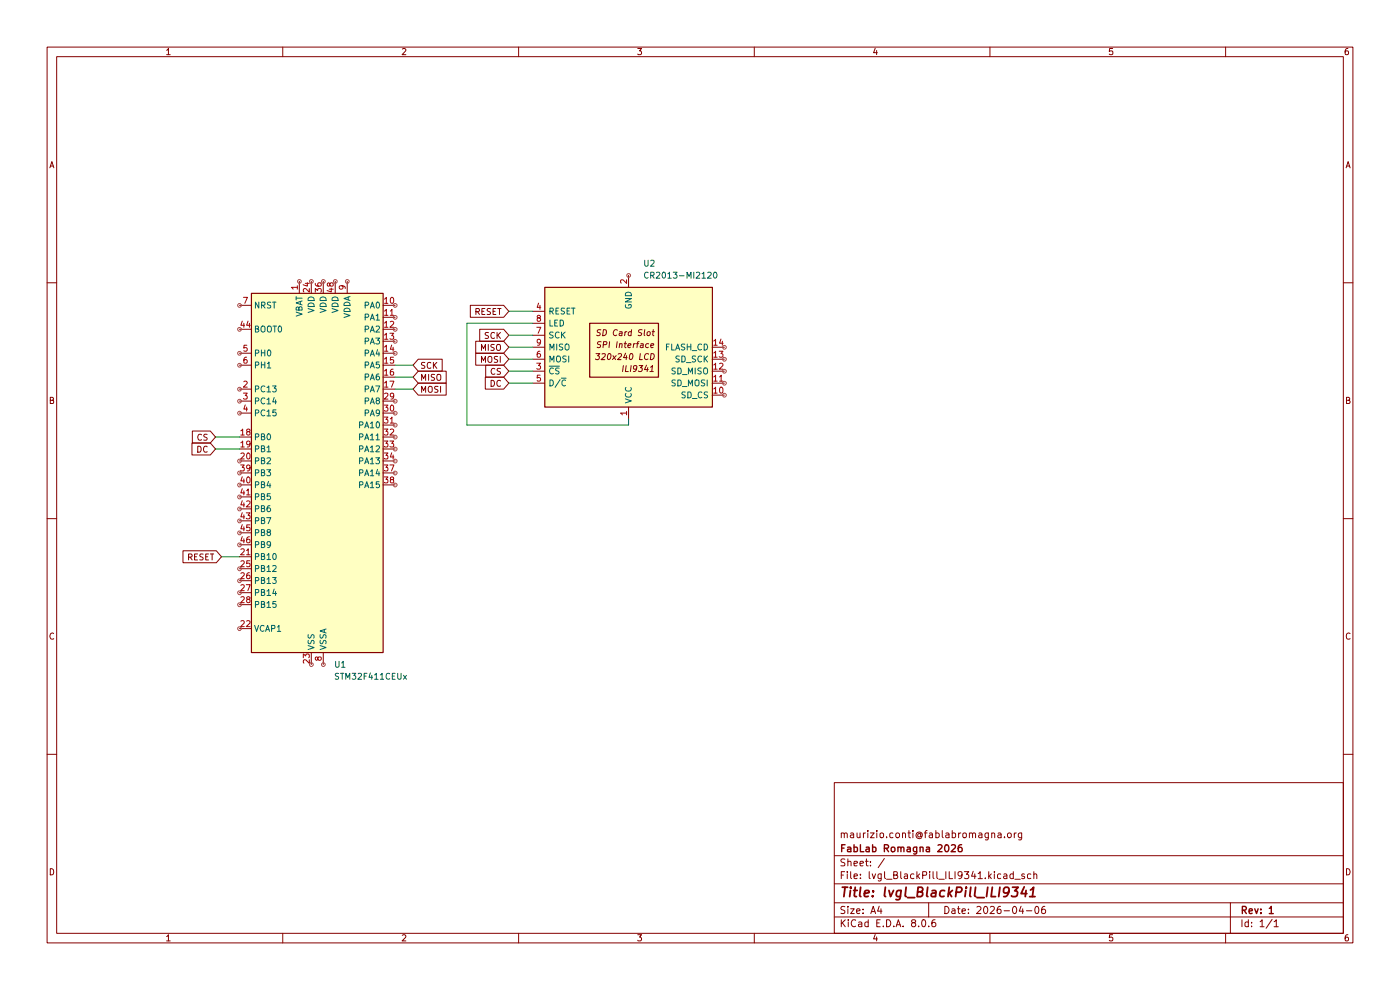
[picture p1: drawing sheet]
(kicad_sch
 (version 20231120)
 (generator "eeschema")
 (generator_version "8.0")
 (paper "A4")
 (title_block
  (title "lvgl_BlackPill_ILI9341")
  (date "2026-04-06")
  (rev "1")
  (company "FabLab Romagna 2026")
  (comment 1 "maurizio.conti@fablabromagna.org"))
 (lib_symbols
  (symbol "Driver_Display:CR2013-MI2120"
   (pin_names
    (offset 0.762)) (exclude_from_sim no) (in_bom yes) (on_board yes)
   (property "Reference" "U" (at -17.526 13.97 0) (effects (font (size 1.27 1.27)) (justify left)))
   (property "Value" "CR2013-MI2120" (at 1.905 13.97 0) (effects (font (size 1.27 1.27)) (justify left)))
   (property "Footprint" "Display:CR2013-MI2120" (at 0 -17.78 0) (effects (font (size 1.27 1.27)) (hide yes)))
   (property "Datasheet" "http://pan.baidu.com/s/11Y990" (at -16.51 12.7 0) (effects (font (size 1.27 1.27)) (hide yes)))
   (property "Description" "ILI9341 controller, SPI TFT LCD Display, 9-pin breakout PCB, 4-pin SD card interface, 5V/3.3V" (at 0 0 0) (effects (font (size 1.27 1.27)) (hide yes)))
   (symbol "CR2013-MI2120_0_0"
    (text "320x240 LCD" (at 0.889 2.032 0) (effects (font (size 1.27 1.27)
    (italic yes))))
    (text "ILI9341" (at -5.461 4.572 0) (effects (font (size 1.27 1.27)
    (italic yes)) (justify left)))
    (text "SD Card Slot" (at -5.461 -3.048 0) (effects (font (size 1.27 1.27)
    (italic yes)) (justify left)))
    (text "SPI Interface" (at -5.461 -0.508 0) (effects (font (size 1.27 1.27)
    (italic yes)) (justify left))))
   (symbol "CR2013-MI2120_0_1"
    (rectangle (start -17.78 12.7) (end 17.78 -12.7) (stroke (width 0.254) (type default)) (fill (type background)))
    (rectangle (start -6.35 6.35) (end 8.255 -5.08) (stroke (width 0.254) (type default)) (fill (type none))))
   (symbol "CR2013-MI2120_1_1"
    (pin power_in line (at 0 15.24 270) (length 2.54) (name "VCC" (effects (font (size 1.27 1.27)))) (number "1" (effects (font (size 1.27 1.27)))))
    (pin input line (at -20.32 10.16 0) (length 2.54) (name "SD_CS" (effects (font (size 1.27 1.27)))) (number "10" (effects (font (size 1.27 1.27)))))
    (pin input line (at -20.32 7.62 0) (length 2.54) (name "SD_MOSI" (effects (font (size 1.27 1.27)))) (number "11" (effects (font (size 1.27 1.27)))))
    (pin output line (at -20.32 5.08 0) (length 2.54) (name "SD_MISO" (effects (font (size 1.27 1.27)))) (number "12" (effects (font (size 1.27 1.27)))))
    (pin input line (at -20.32 2.54 0) (length 2.54) (name "SD_SCK" (effects (font (size 1.27 1.27)))) (number "13" (effects (font (size 1.27 1.27)))))
    (pin input line (at -20.32 0 0) (length 2.54) (name "FLASH_CD" (effects (font (size 1.27 1.27)))) (number "14" (effects (font (size 1.27 1.27)))))
    (pin power_in line (at 0 -15.24 90) (length 2.54) (name "GND" (effects (font (size 1.27 1.27)))) (number "2" (effects (font (size 1.27 1.27)))))
    (pin input line (at 20.32 5.08 180) (length 2.54) (name "~{CS}" (effects (font (size 1.27 1.27)))) (number "3" (effects (font (size 1.27 1.27)))))
    (pin input line (at 20.32 -7.62 180) (length 2.54) (name "RESET" (effects (font (size 1.27 1.27)))) (number "4" (effects (font (size 1.27 1.27)))))
    (pin input line (at 20.32 7.62 180) (length 2.54) (name "D/~{C}" (effects (font (size 1.27 1.27)))) (number "5" (effects (font (size 1.27 1.27)))))
    (pin input line (at 20.32 2.54 180) (length 2.54) (name "MOSI" (effects (font (size 1.27 1.27)))) (number "6" (effects (font (size 1.27 1.27)))))
    (pin input line (at 20.32 -2.54 180) (length 2.54) (name "SCK" (effects (font (size 1.27 1.27)))) (number "7" (effects (font (size 1.27 1.27)))))
    (pin input line (at 20.32 -5.08 180) (length 2.54) (name "LED" (effects (font (size 1.27 1.27)))) (number "8" (effects (font (size 1.27 1.27)))))
    (pin output line (at 20.32 0 180) (length 2.54) (name "MISO" (effects (font (size 1.27 1.27)))) (number "9" (effects (font (size 1.27 1.27)))))))
  (symbol "MCU_ST_STM32F4:STM32F411CEUx" (exclude_from_sim no) (in_bom yes) (on_board yes)
   (property "Reference" "U" (at -12.7 39.37 0) (effects (font (size 1.27 1.27)) (justify left)))
   (property "Value" "STM32F411CEUx" (at 10.16 39.37 0) (effects (font (size 1.27 1.27)) (justify left)))
   (property "Footprint" "Package_DFN_QFN:QFN-48-1EP_7x7mm_P0.5mm_EP5.6x5.6mm" (at -12.7 -38.1 0) (effects (font (size 1.27 1.27)) (justify right) (hide yes)))
   (property "Datasheet" "https://www.st.com/resource/en/datasheet/stm32f411ce.pdf" (at 0 0 0) (effects (font (size 1.27 1.27)) (hide yes)))
   (property "Description" "STMicroelectronics Arm Cortex-M4 MCU, 512KB flash, 128KB RAM, 100 MHz, 1.7-3.6V, 36 GPIO, UFQFPN48" (at 0 0 0) (effects (font (size 1.27 1.27)) (hide yes)))
   (property "ki_locked" "" (at 0 0 0) (effects (font (size 1.27 1.27))))
   (symbol "STM32F411CEUx_0_1"
    (rectangle (start -12.7 -38.1) (end 15.24 38.1) (stroke (width 0.254) (type default)) (fill (type background))))
   (symbol "STM32F411CEUx_1_1"
    (pin power_in line (at -2.54 40.64 270) (length 2.54) (name "VBAT" (effects (font (size 1.27 1.27)))) (number "1" (effects (font (size 1.27 1.27)))))
    (pin bidirectional line (at 17.78 35.56 180) (length 2.54) (name "PA0" (effects (font (size 1.27 1.27)))) (number "10" (effects (font (size 1.27 1.27))))
    (alternate "ADC1_IN0" bidirectional line)
    (alternate "SYS_WKUP" bidirectional line)
    (alternate "TIM2_CH1" bidirectional line)
    (alternate "TIM2_ETR" bidirectional line)
    (alternate "TIM5_CH1" bidirectional line)
    (alternate "USART2_CTS" bidirectional line))
    (pin bidirectional line (at 17.78 33.02 180) (length 2.54) (name "PA1" (effects (font (size 1.27 1.27)))) (number "11" (effects (font (size 1.27 1.27))))
    (alternate "ADC1_IN1" bidirectional line)
    (alternate "I2S4_SD" bidirectional line)
    (alternate "SPI4_MOSI" bidirectional line)
    (alternate "TIM2_CH2" bidirectional line)
    (alternate "TIM5_CH2" bidirectional line)
    (alternate "USART2_RTS" bidirectional line))
    (pin bidirectional line (at 17.78 30.48 180) (length 2.54) (name "PA2" (effects (font (size 1.27 1.27)))) (number "12" (effects (font (size 1.27 1.27))))
    (alternate "ADC1_IN2" bidirectional line)
    (alternate "I2S_CKIN" bidirectional line)
    (alternate "TIM2_CH3" bidirectional line)
    (alternate "TIM5_CH3" bidirectional line)
    (alternate "TIM9_CH1" bidirectional line)
    (alternate "USART2_TX" bidirectional line))
    (pin bidirectional line (at 17.78 27.94 180) (length 2.54) (name "PA3" (effects (font (size 1.27 1.27)))) (number "13" (effects (font (size 1.27 1.27))))
    (alternate "ADC1_IN3" bidirectional line)
    (alternate "I2S2_MCK" bidirectional line)
    (alternate "TIM2_CH4" bidirectional line)
    (alternate "TIM5_CH4" bidirectional line)
    (alternate "TIM9_CH2" bidirectional line)
    (alternate "USART2_RX" bidirectional line))
    (pin bidirectional line (at 17.78 25.4 180) (length 2.54) (name "PA4" (effects (font (size 1.27 1.27)))) (number "14" (effects (font (size 1.27 1.27))))
    (alternate "ADC1_IN4" bidirectional line)
    (alternate "I2S1_WS" bidirectional line)
    (alternate "I2S3_WS" bidirectional line)
    (alternate "SPI1_NSS" bidirectional line)
    (alternate "SPI3_NSS" bidirectional line)
    (alternate "USART2_CK" bidirectional line))
    (pin bidirectional line (at 17.78 22.86 180) (length 2.54) (name "PA5" (effects (font (size 1.27 1.27)))) (number "15" (effects (font (size 1.27 1.27))))
    (alternate "ADC1_IN5" bidirectional line)
    (alternate "I2S1_CK" bidirectional line)
    (alternate "SPI1_SCK" bidirectional line)
    (alternate "TIM2_CH1" bidirectional line)
    (alternate "TIM2_ETR" bidirectional line))
    (pin bidirectional line (at 17.78 20.32 180) (length 2.54) (name "PA6" (effects (font (size 1.27 1.27)))) (number "16" (effects (font (size 1.27 1.27))))
    (alternate "ADC1_IN6" bidirectional line)
    (alternate "I2S2_MCK" bidirectional line)
    (alternate "SDIO_CMD" bidirectional line)
    (alternate "SPI1_MISO" bidirectional line)
    (alternate "TIM1_BKIN" bidirectional line)
    (alternate "TIM3_CH1" bidirectional line))
    (pin bidirectional line (at 17.78 17.78 180) (length 2.54) (name "PA7" (effects (font (size 1.27 1.27)))) (number "17" (effects (font (size 1.27 1.27))))
    (alternate "ADC1_IN7" bidirectional line)
    (alternate "I2S1_SD" bidirectional line)
    (alternate "SPI1_MOSI" bidirectional line)
    (alternate "TIM1_CH1N" bidirectional line)
    (alternate "TIM3_CH2" bidirectional line))
    (pin bidirectional line (at -15.24 7.62 0) (length 2.54) (name "PB0" (effects (font (size 1.27 1.27)))) (number "18" (effects (font (size 1.27 1.27))))
    (alternate "ADC1_IN8" bidirectional line)
    (alternate "I2S5_CK" bidirectional line)
    (alternate "SPI5_SCK" bidirectional line)
    (alternate "TIM1_CH2N" bidirectional line)
    (alternate "TIM3_CH3" bidirectional line))
    (pin bidirectional line (at -15.24 5.08 0) (length 2.54) (name "PB1" (effects (font (size 1.27 1.27)))) (number "19" (effects (font (size 1.27 1.27))))
    (alternate "ADC1_IN9" bidirectional line)
    (alternate "I2S5_WS" bidirectional line)
    (alternate "SPI5_NSS" bidirectional line)
    (alternate "TIM1_CH3N" bidirectional line)
    (alternate "TIM3_CH4" bidirectional line))
    (pin bidirectional line (at -15.24 17.78 0) (length 2.54) (name "PC13" (effects (font (size 1.27 1.27)))) (number "2" (effects (font (size 1.27 1.27))))
    (alternate "RTC_AF1" bidirectional line))
    (pin bidirectional line (at -15.24 2.54 0) (length 2.54) (name "PB2" (effects (font (size 1.27 1.27)))) (number "20" (effects (font (size 1.27 1.27)))))
    (pin bidirectional line (at -15.24 -17.78 0) (length 2.54) (name "PB10" (effects (font (size 1.27 1.27)))) (number "21" (effects (font (size 1.27 1.27))))
    (alternate "I2C2_SCL" bidirectional line)
    (alternate "I2S2_CK" bidirectional line)
    (alternate "I2S3_MCK" bidirectional line)
    (alternate "SDIO_D7" bidirectional line)
    (alternate "SPI2_SCK" bidirectional line)
    (alternate "TIM2_CH3" bidirectional line))
    (pin power_out line (at -15.24 -33.02 0) (length 2.54) (name "VCAP1" (effects (font (size 1.27 1.27)))) (number "22" (effects (font (size 1.27 1.27)))))
    (pin power_in line (at 0 -40.64 90) (length 2.54) (name "VSS" (effects (font (size 1.27 1.27)))) (number "23" (effects (font (size 1.27 1.27)))))
    (pin power_in line (at 0 40.64 270) (length 2.54) (name "VDD" (effects (font (size 1.27 1.27)))) (number "24" (effects (font (size 1.27 1.27)))))
    (pin bidirectional line (at -15.24 -20.32 0) (length 2.54) (name "PB12" (effects (font (size 1.27 1.27)))) (number "25" (effects (font (size 1.27 1.27))))
    (alternate "I2C2_SMBA" bidirectional line)
    (alternate "I2S2_WS" bidirectional line)
    (alternate "I2S3_CK" bidirectional line)
    (alternate "I2S4_WS" bidirectional line)
    (alternate "SPI2_NSS" bidirectional line)
    (alternate "SPI3_SCK" bidirectional line)
    (alternate "SPI4_NSS" bidirectional line)
    (alternate "TIM1_BKIN" bidirectional line))
    (pin bidirectional line (at -15.24 -22.86 0) (length 2.54) (name "PB13" (effects (font (size 1.27 1.27)))) (number "26" (effects (font (size 1.27 1.27))))
    (alternate "I2S2_CK" bidirectional line)
    (alternate "I2S4_CK" bidirectional line)
    (alternate "SPI2_SCK" bidirectional line)
    (alternate "SPI4_SCK" bidirectional line)
    (alternate "TIM1_CH1N" bidirectional line))
    (pin bidirectional line (at -15.24 -25.4 0) (length 2.54) (name "PB14" (effects (font (size 1.27 1.27)))) (number "27" (effects (font (size 1.27 1.27))))
    (alternate "I2S2_ext_SD" bidirectional line)
    (alternate "SDIO_D6" bidirectional line)
    (alternate "SPI2_MISO" bidirectional line)
    (alternate "TIM1_CH2N" bidirectional line))
    (pin bidirectional line (at -15.24 -27.94 0) (length 2.54) (name "PB15" (effects (font (size 1.27 1.27)))) (number "28" (effects (font (size 1.27 1.27))))
    (alternate "ADC1_EXTI15" bidirectional line)
    (alternate "I2S2_SD" bidirectional line)
    (alternate "RTC_REFIN" bidirectional line)
    (alternate "SDIO_CK" bidirectional line)
    (alternate "SPI2_MOSI" bidirectional line)
    (alternate "TIM1_CH3N" bidirectional line))
    (pin bidirectional line (at 17.78 15.24 180) (length 2.54) (name "PA8" (effects (font (size 1.27 1.27)))) (number "29" (effects (font (size 1.27 1.27))))
    (alternate "I2C3_SCL" bidirectional line)
    (alternate "RCC_MCO_1" bidirectional line)
    (alternate "SDIO_D1" bidirectional line)
    (alternate "TIM1_CH1" bidirectional line)
    (alternate "USART1_CK" bidirectional line)
    (alternate "USB_OTG_FS_SOF" bidirectional line))
    (pin bidirectional line (at -15.24 15.24 0) (length 2.54) (name "PC14" (effects (font (size 1.27 1.27)))) (number "3" (effects (font (size 1.27 1.27))))
    (alternate "RCC_OSC32_IN" bidirectional line))
    (pin bidirectional line (at 17.78 12.7 180) (length 2.54) (name "PA9" (effects (font (size 1.27 1.27)))) (number "30" (effects (font (size 1.27 1.27))))
    (alternate "I2C3_SMBA" bidirectional line)
    (alternate "SDIO_D2" bidirectional line)
    (alternate "TIM1_CH2" bidirectional line)
    (alternate "USART1_TX" bidirectional line)
    (alternate "USB_OTG_FS_VBUS" bidirectional line))
    (pin bidirectional line (at 17.78 10.16 180) (length 2.54) (name "PA10" (effects (font (size 1.27 1.27)))) (number "31" (effects (font (size 1.27 1.27))))
    (alternate "I2S5_SD" bidirectional line)
    (alternate "SPI5_MOSI" bidirectional line)
    (alternate "TIM1_CH3" bidirectional line)
    (alternate "USART1_RX" bidirectional line)
    (alternate "USB_OTG_FS_ID" bidirectional line))
    (pin bidirectional line (at 17.78 7.62 180) (length 2.54) (name "PA11" (effects (font (size 1.27 1.27)))) (number "32" (effects (font (size 1.27 1.27))))
    (alternate "ADC1_EXTI11" bidirectional line)
    (alternate "SPI4_MISO" bidirectional line)
    (alternate "TIM1_CH4" bidirectional line)
    (alternate "USART1_CTS" bidirectional line)
    (alternate "USART6_TX" bidirectional line)
    (alternate "USB_OTG_FS_DM" bidirectional line))
    (pin bidirectional line (at 17.78 5.08 180) (length 2.54) (name "PA12" (effects (font (size 1.27 1.27)))) (number "33" (effects (font (size 1.27 1.27))))
    (alternate "SPI5_MISO" bidirectional line)
    (alternate "TIM1_ETR" bidirectional line)
    (alternate "USART1_RTS" bidirectional line)
    (alternate "USART6_RX" bidirectional line)
    (alternate "USB_OTG_FS_DP" bidirectional line))
    (pin bidirectional line (at 17.78 2.54 180) (length 2.54) (name "PA13" (effects (font (size 1.27 1.27)))) (number "34" (effects (font (size 1.27 1.27))))
    (alternate "SYS_JTMS-SWDIO" bidirectional line))
    (pin passive line (at 0 -40.64 90) (length 2.54) hide (name "VSS" (effects (font (size 1.27 1.27)))) (number "35" (effects (font (size 1.27 1.27)))))
    (pin power_in line (at 2.54 40.64 270) (length 2.54) (name "VDD" (effects (font (size 1.27 1.27)))) (number "36" (effects (font (size 1.27 1.27)))))
    (pin bidirectional line (at 17.78 0 180) (length 2.54) (name "PA14" (effects (font (size 1.27 1.27)))) (number "37" (effects (font (size 1.27 1.27))))
    (alternate "SYS_JTCK-SWCLK" bidirectional line))
    (pin bidirectional line (at 17.78 -2.54 180) (length 2.54) (name "PA15" (effects (font (size 1.27 1.27)))) (number "38" (effects (font (size 1.27 1.27))))
    (alternate "ADC1_EXTI15" bidirectional line)
    (alternate "I2S1_WS" bidirectional line)
    (alternate "I2S3_WS" bidirectional line)
    (alternate "SPI1_NSS" bidirectional line)
    (alternate "SPI3_NSS" bidirectional line)
    (alternate "SYS_JTDI" bidirectional line)
    (alternate "TIM2_CH1" bidirectional line)
    (alternate "TIM2_ETR" bidirectional line)
    (alternate "USART1_TX" bidirectional line))
    (pin bidirectional line (at -15.24 0 0) (length 2.54) (name "PB3" (effects (font (size 1.27 1.27)))) (number "39" (effects (font (size 1.27 1.27))))
    (alternate "I2C2_SDA" bidirectional line)
    (alternate "I2S1_CK" bidirectional line)
    (alternate "I2S3_CK" bidirectional line)
    (alternate "SPI1_SCK" bidirectional line)
    (alternate "SPI3_SCK" bidirectional line)
    (alternate "SYS_JTDO-SWO" bidirectional line)
    (alternate "TIM2_CH2" bidirectional line)
    (alternate "USART1_RX" bidirectional line))
    (pin bidirectional line (at -15.24 12.7 0) (length 2.54) (name "PC15" (effects (font (size 1.27 1.27)))) (number "4" (effects (font (size 1.27 1.27))))
    (alternate "ADC1_EXTI15" bidirectional line)
    (alternate "RCC_OSC32_OUT" bidirectional line))
    (pin bidirectional line (at -15.24 -2.54 0) (length 2.54) (name "PB4" (effects (font (size 1.27 1.27)))) (number "40" (effects (font (size 1.27 1.27))))
    (alternate "I2C3_SDA" bidirectional line)
    (alternate "I2S3_ext_SD" bidirectional line)
    (alternate "SDIO_D0" bidirectional line)
    (alternate "SPI1_MISO" bidirectional line)
    (alternate "SPI3_MISO" bidirectional line)
    (alternate "SYS_JTRST" bidirectional line)
    (alternate "TIM3_CH1" bidirectional line))
    (pin bidirectional line (at -15.24 -5.08 0) (length 2.54) (name "PB5" (effects (font (size 1.27 1.27)))) (number "41" (effects (font (size 1.27 1.27))))
    (alternate "I2C1_SMBA" bidirectional line)
    (alternate "I2S1_SD" bidirectional line)
    (alternate "I2S3_SD" bidirectional line)
    (alternate "SDIO_D3" bidirectional line)
    (alternate "SPI1_MOSI" bidirectional line)
    (alternate "SPI3_MOSI" bidirectional line)
    (alternate "TIM3_CH2" bidirectional line))
    (pin bidirectional line (at -15.24 -7.62 0) (length 2.54) (name "PB6" (effects (font (size 1.27 1.27)))) (number "42" (effects (font (size 1.27 1.27))))
    (alternate "I2C1_SCL" bidirectional line)
    (alternate "TIM4_CH1" bidirectional line)
    (alternate "USART1_TX" bidirectional line))
    (pin bidirectional line (at -15.24 -10.16 0) (length 2.54) (name "PB7" (effects (font (size 1.27 1.27)))) (number "43" (effects (font (size 1.27 1.27))))
    (alternate "I2C1_SDA" bidirectional line)
    (alternate "SDIO_D0" bidirectional line)
    (alternate "TIM4_CH2" bidirectional line)
    (alternate "USART1_RX" bidirectional line))
    (pin input line (at -15.24 30.48 0) (length 2.54) (name "BOOT0" (effects (font (size 1.27 1.27)))) (number "44" (effects (font (size 1.27 1.27)))))
    (pin bidirectional line (at -15.24 -12.7 0) (length 2.54) (name "PB8" (effects (font (size 1.27 1.27)))) (number "45" (effects (font (size 1.27 1.27))))
    (alternate "I2C1_SCL" bidirectional line)
    (alternate "I2C3_SDA" bidirectional line)
    (alternate "I2S5_SD" bidirectional line)
    (alternate "SDIO_D4" bidirectional line)
    (alternate "SPI5_MOSI" bidirectional line)
    (alternate "TIM10_CH1" bidirectional line)
    (alternate "TIM4_CH3" bidirectional line))
    (pin bidirectional line (at -15.24 -15.24 0) (length 2.54) (name "PB9" (effects (font (size 1.27 1.27)))) (number "46" (effects (font (size 1.27 1.27))))
    (alternate "I2C1_SDA" bidirectional line)
    (alternate "I2C2_SDA" bidirectional line)
    (alternate "I2S2_WS" bidirectional line)
    (alternate "SDIO_D5" bidirectional line)
    (alternate "SPI2_NSS" bidirectional line)
    (alternate "TIM11_CH1" bidirectional line)
    (alternate "TIM4_CH4" bidirectional line))
    (pin passive line (at 0 -40.64 90) (length 2.54) hide (name "VSS" (effects (font (size 1.27 1.27)))) (number "47" (effects (font (size 1.27 1.27)))))
    (pin power_in line (at 5.08 40.64 270) (length 2.54) (name "VDD" (effects (font (size 1.27 1.27)))) (number "48" (effects (font (size 1.27 1.27)))))
    (pin passive line (at 0 -40.64 90) (length 2.54) hide (name "VSS" (effects (font (size 1.27 1.27)))) (number "49" (effects (font (size 1.27 1.27)))))
    (pin bidirectional line (at -15.24 25.4 0) (length 2.54) (name "PH0" (effects (font (size 1.27 1.27)))) (number "5" (effects (font (size 1.27 1.27))))
    (alternate "RCC_OSC_IN" bidirectional line))
    (pin bidirectional line (at -15.24 22.86 0) (length 2.54) (name "PH1" (effects (font (size 1.27 1.27)))) (number "6" (effects (font (size 1.27 1.27))))
    (alternate "RCC_OSC_OUT" bidirectional line))
    (pin input line (at -15.24 35.56 0) (length 2.54) (name "NRST" (effects (font (size 1.27 1.27)))) (number "7" (effects (font (size 1.27 1.27)))))
    (pin power_in line (at 2.54 -40.64 90) (length 2.54) (name "VSSA" (effects (font (size 1.27 1.27)))) (number "8" (effects (font (size 1.27 1.27)))))
    (pin power_in line (at 7.62 40.64 270) (length 2.54) (name "VDDA" (effects (font (size 1.27 1.27)))) (number "9" (effects (font (size 1.27 1.27))))))))
 (wire
  (pts (xy 107.95 78.74) (xy 113.03 78.74))
  (stroke (width 0) (type default)))
 (wire
  (pts (xy 133.35 90.17) (xy 133.35 88.9))
  (stroke (width 0) (type default)))
 (wire
  (pts (xy 45.72 92.71) (xy 50.8 92.71))
  (stroke (width 0) (type default)))
 (wire
  (pts (xy 45.72 95.25) (xy 50.8 95.25))
  (stroke (width 0) (type default)))
 (wire
  (pts (xy 107.95 66.04) (xy 113.03 66.04))
  (stroke (width 0) (type default)))
 (wire
  (pts (xy 83.82 80.01) (xy 87.63 80.01))
  (stroke (width 0) (type default)))
 (wire
  (pts (xy 99.06 90.17) (xy 133.35 90.17))
  (stroke (width 0) (type default)))
 (wire
  (pts (xy 99.06 68.58) (xy 99.06 90.17))
  (stroke (width 0) (type default)))
 (wire
  (pts (xy 107.95 73.66) (xy 113.03 73.66))
  (stroke (width 0) (type default)))
 (wire
  (pts (xy 107.95 71.12) (xy 113.03 71.12))
  (stroke (width 0) (type default)))
 (wire
  (pts (xy 107.95 76.2) (xy 113.03 76.2))
  (stroke (width 0) (type default)))
 (wire
  (pts (xy 113.03 68.58) (xy 99.06 68.58))
  (stroke (width 0) (type default)))
 (wire
  (pts (xy 83.82 82.55) (xy 87.63 82.55))
  (stroke (width 0) (type default)))
 (wire
  (pts (xy 46.99 118.11) (xy 50.8 118.11))
  (stroke (width 0) (type default)))
 (wire
  (pts (xy 107.95 81.28) (xy 113.03 81.28))
  (stroke (width 0) (type default)))
 (wire
  (pts (xy 83.82 77.47) (xy 87.63 77.47))
  (stroke (width 0) (type default)))
 (global_label "MISO"
  (shape input)
  (at 87.63 80.01 0)
  (fields_autoplaced yes)
  (effects (font (size 1.27 1.27)) (justify left))
  (property "Intersheetrefs" "${INTERSHEET_REFS}" (at 95.2114 80.01 0) (effects (font (size 1.27 1.27)) (justify left) (hide yes))))
 (global_label "SCK"
  (shape input)
  (at 107.95 71.12 180)
  (fields_autoplaced yes)
  (effects (font (size 1.27 1.27)) (justify right))
  (property "Intersheetrefs" "${INTERSHEET_REFS}" (at 101.2153 71.12 0) (effects (font (size 1.27 1.27)) (justify right) (hide yes))))
 (global_label "CS"
  (shape input)
  (at 45.72 92.71 180)
  (fields_autoplaced yes)
  (effects (font (size 1.27 1.27)) (justify right))
  (property "Intersheetrefs" "${INTERSHEET_REFS}" (at 40.2553 92.71 0) (effects (font (size 1.27 1.27)) (justify right) (hide yes))))
 (global_label "RESET"
  (shape input)
  (at 46.99 118.11 180)
  (fields_autoplaced yes)
  (effects (font (size 1.27 1.27)) (justify right))
  (property "Intersheetrefs" "${INTERSHEET_REFS}" (at 38.2597 118.11 0) (effects (font (size 1.27 1.27)) (justify right) (hide yes))))
 (global_label "DC"
  (shape input)
  (at 107.95 81.28 180)
  (fields_autoplaced yes)
  (effects (font (size 1.27 1.27)) (justify right))
  (property "Intersheetrefs" "${INTERSHEET_REFS}" (at 102.4248 81.28 0) (effects (font (size 1.27 1.27)) (justify right) (hide yes))))
 (global_label "MOSI"
  (shape input)
  (at 107.95 76.2 180)
  (fields_autoplaced yes)
  (effects (font (size 1.27 1.27)) (justify right))
  (property "Intersheetrefs" "${INTERSHEET_REFS}" (at 100.3686 76.2 0) (effects (font (size 1.27 1.27)) (justify right) (hide yes))))
 (global_label "SCK"
  (shape input)
  (at 87.63 77.47 0)
  (fields_autoplaced yes)
  (effects (font (size 1.27 1.27)) (justify left))
  (property "Intersheetrefs" "${INTERSHEET_REFS}" (at 94.3647 77.47 0) (effects (font (size 1.27 1.27)) (justify left) (hide yes))))
 (global_label "RESET"
  (shape input)
  (at 107.95 66.04 180)
  (fields_autoplaced yes)
  (effects (font (size 1.27 1.27)) (justify right))
  (property "Intersheetrefs" "${INTERSHEET_REFS}" (at 99.2197 66.04 0) (effects (font (size 1.27 1.27)) (justify right) (hide yes))))
 (global_label "CS"
  (shape input)
  (at 107.95 78.74 180)
  (fields_autoplaced yes)
  (effects (font (size 1.27 1.27)) (justify right))
  (property "Intersheetrefs" "${INTERSHEET_REFS}" (at 102.4853 78.74 0) (effects (font (size 1.27 1.27)) (justify right) (hide yes))))
 (global_label "DC"
  (shape input)
  (at 45.72 95.25 180)
  (fields_autoplaced yes)
  (effects (font (size 1.27 1.27)) (justify right))
  (property "Intersheetrefs" "${INTERSHEET_REFS}" (at 40.1948 95.25 0) (effects (font (size 1.27 1.27)) (justify right) (hide yes))))
 (global_label "MOSI"
  (shape input)
  (at 87.63 82.55 0)
  (fields_autoplaced yes)
  (effects (font (size 1.27 1.27)) (justify left))
  (property "Intersheetrefs" "${INTERSHEET_REFS}" (at 95.2114 82.55 0) (effects (font (size 1.27 1.27)) (justify left) (hide yes))))
 (global_label "MISO"
  (shape input)
  (at 107.95 73.66 180)
  (fields_autoplaced yes)
  (effects (font (size 1.27 1.27)) (justify right))
  (property "Intersheetrefs" "${INTERSHEET_REFS}" (at 100.3686 73.66 0) (effects (font (size 1.27 1.27)) (justify right) (hide yes))))
 (symbol
  (lib_id "Driver_Display:CR2013-MI2120")
  (at 133.35 73.66 180)
  (unit 1)
  (exclude_from_sim no)
  (in_bom yes)
  (on_board yes)
  (dnp no)
  (fields_autoplaced yes)
  (property "Reference" "U2" (at 136.3665 55.88 0) (effects (font (size 1.27 1.27)) (justify right)))
  (property "Value" "CR2013-MI2120" (at 136.3665 58.42 0) (effects (font (size 1.27 1.27)) (justify right)))
  (property "Footprint" "Display:CR2013-MI2120" (at 133.35 55.88 0) (effects (font (size 1.27 1.27)) (hide yes)))
  (property "Datasheet" "http://pan.baidu.com/s/11Y990" (at 149.86 86.36 0) (effects (font (size 1.27 1.27)) (hide yes)))
  (property "Description" "ILI9341 controller, SPI TFT LCD Display, 9-pin breakout PCB, 4-pin SD card interface, 5V/3.3V" (at 133.35 73.66 0) (effects (font (size 1.27 1.27)) (hide yes)))
  (pin "11")
  (pin "9")
  (pin "14")
  (pin "12")
  (pin "1")
  (pin "3")
  (pin "10")
  (pin "5")
  (pin "6")
  (pin "7")
  (pin "13")
  (pin "2")
  (pin "4")
  (pin "8"))
 (symbol
  (lib_id "MCU_ST_STM32F4:STM32F411CEUx")
  (at 66.04 100.33 0)
  (unit 1)
  (exclude_from_sim no)
  (in_bom yes)
  (on_board yes)
  (dnp no)
  (fields_autoplaced yes)
  (property "Reference" "U1" (at 70.7741 140.97 0) (effects (font (size 1.27 1.27)) (justify left)))
  (property "Value" "STM32F411CEUx" (at 70.7741 143.51 0) (effects (font (size 1.27 1.27)) (justify left)))
  (property "Footprint" "Package_DFN_QFN:QFN-48-1EP_7x7mm_P0.5mm_EP5.6x5.6mm" (at 53.34 138.43 0) (effects (font (size 1.27 1.27)) (justify right) (hide yes)))
  (property "Datasheet" "https://www.st.com/resource/en/datasheet/stm32f411ce.pdf" (at 66.04 100.33 0) (effects (font (size 1.27 1.27)) (hide yes)))
  (property "Description" "STMicroelectronics Arm Cortex-M4 MCU, 512KB flash, 128KB RAM, 100 MHz, 1.7-3.6V, 36 GPIO, UFQFPN48" (at 66.04 100.33 0) (effects (font (size 1.27 1.27)) (hide yes)))
  (pin "35")
  (pin "38")
  (pin "39")
  (pin "4")
  (pin "48")
  (pin "9")
  (pin "43")
  (pin "45")
  (pin "10")
  (pin "37")
  (pin "8")
  (pin "13")
  (pin "36")
  (pin "42")
  (pin "15")
  (pin "44")
  (pin "11")
  (pin "49")
  (pin "12")
  (pin "30")
  (pin "22")
  (pin "27")
  (pin "14")
  (pin "32")
  (pin "28")
  (pin "24")
  (pin "25")
  (pin "47")
  (pin "16")
  (pin "31")
  (pin "46")
  (pin "3")
  (pin "41")
  (pin "5")
  (pin "17")
  (pin "19")
  (pin "21")
  (pin "7")
  (pin "2")
  (pin "29")
  (pin "40")
  (pin "18")
  (pin "33")
  (pin "6")
  (pin "1")
  (pin "34")
  (pin "26")
  (pin "20")
  (pin "23"))
 (sheet_instances
  (path ""
   (page "1"))))
